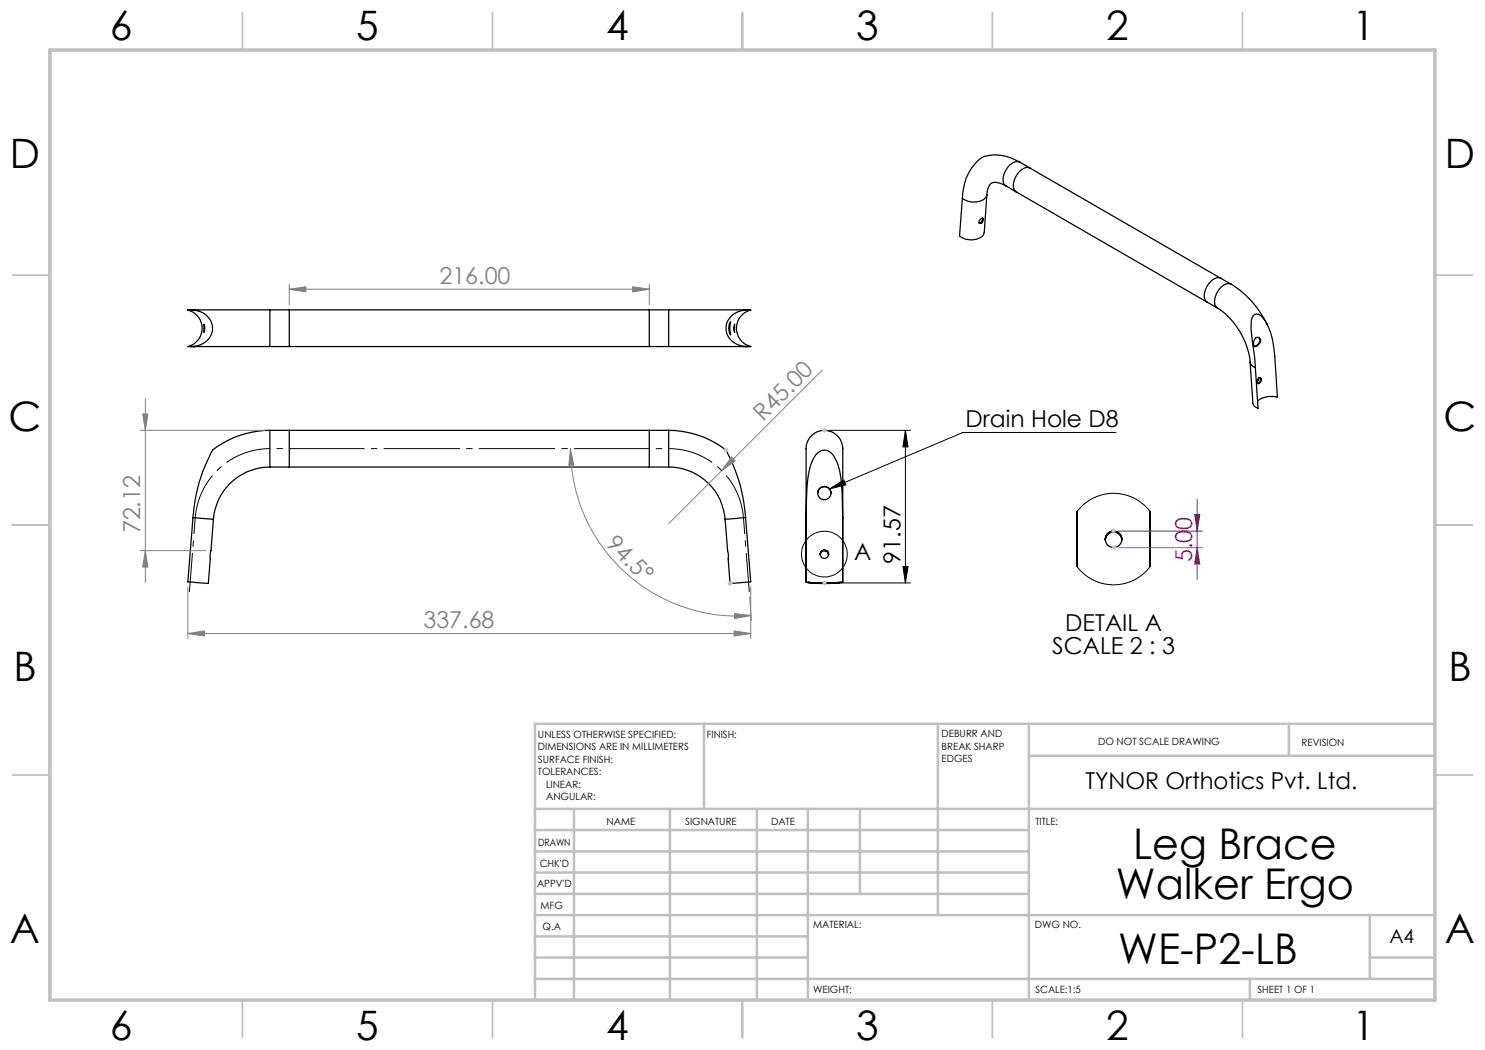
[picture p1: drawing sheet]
<svg xmlns="http://www.w3.org/2000/svg" width="297mm" height="210mm" viewBox="0 0 297 210" stroke-linecap="round" stroke-linejoin="round" font-family="sans-serif">
<g fill="none" stroke="#000" stroke-width=".25">
<path d="M197.4 38.9l-.6 7.6a2.38 2.38 0 0 1-2.7 1.5l-1.2-.2-1-.6 .6-7.6M197.4 38.9a2.38 2.38 0 0 1-2.7 1.5l-.9-.1-1.3-.7M201.2 37.2a2.99 2.99 0 0 0-3-.5 2.98 2.98 0 0 0-.8 2.2M201.2 37.2l2 1.2M203.2 38.4l38.2 22M203.9 32.4a8.7 8.7 0 0 0-7.4-.9 9.4 9.4 0 0 0-4 7.1v1M203.9 32.4a2.11 2.11 0 0 0-2.4 1.2 3.2 3.2 0 0 0-.6 3.3l.3 .3M203.9 32.4l2.1 1.2M206 33.6a2.11 2.11 0 0 0-2.5 1.2 2.91 2.91 0 0 0-.4 3.5l.1 .1M206 33.6l38.2 22.1M196.1 43.9l.4-.3a.66 .66 0 0 1 0 .7 .66 .66 0 0 1-.6 .4l-.1-.5zM196.5 43.6a.9 .9 0 0 1-.7 1"/>
<path d="M244.2 55.7a2.15 2.15 0 0 0-2.5 1.1 3.1 3.1 0 0 0-.4 3.5l.1 .1M244.2 55.7l2 1.1M246.2 56.8a19.2 19.2 0 0 1 7.3 8.1M246.2 56.8a2.15 2.15 0 0 0-2.5 1.2 3.3 3.3 0 0 0-.5 3.3l.3 .3M37.6 62a3.8 3.8 0 0 1 2.8 3.7 3.8 3.8 0 0 1-2.8 3.6h16.4M37.6 62h1M38.6 62a3.8 3.8 0 0 1 3.7 4.7 4.4 4.4 0 0 1-3.7 2.6M39 62h15M39 62h-1.4M39 62h-.4M40.8 64.8a2 2 0 0 1 0 1.7zM54 62v7.3"/>
<path d="M54 62h79.7M54 69.3h79.7M57.9 62v7.3M129.9 62v7.3M133.7 62h15M133.7 62v7.3M146.1 64.4l-.1 1.5 .1 1.1a2.73 2.73 0 0 1 0-2.6zM146.9 64.8v1.7a2.04 2.04 0 0 1 0-1.7zM148.7 62h1.4M148.7 62h.4M149.1 62a3.8 3.8 0 0 0-3.7 4.7 4.3 4.3 0 0 0 3.7 2.6M149.1 62h1"/>
<path d="M150.1 62a3.8 3.8 0 0 0-2.8 3.7 3.8 3.8 0 0 0 2.8 3.6h-16.4M241.4 60.4l2.1 1.2a15 15 0 0 1 6.5 10.9M250 72.5l.6 8.3 .2 .4 .8 .5-.5-8.2M250 72.5l.3 .5 .8 .5M251 67.7a.66 .66 0 0 1 1 0 .66 .66 0 0 1-.1 1l-.4 .5-.5 .1a1.08 1.08 0 0 1 0-1.6zM251.1 73.5l-.1-1.1a52 52 0 0 1-.7-8.2 1.14 1.14 0 0 1 .4-1.1 1.14 1.14 0 0 1 1.2-.1 6.7 6.7 0 0 1 2.3 3.9l.8 4.4 .5 8.1a4.5 4.5 0 0 0-4 .8M251.6 75.7l.3-.1a.58 .58 0 0 1 .4 .6 .58 .58 0 0 1-.6 .5h-.2l-.1-.3zM251.7 67.5a1.13 1.13 0 0 1-.8 1.7M251.7 75.6v.3l-.3 .5M252 75.6a.75 .75 0 0 1-.5 1.1M54 93.4a11.3 11.3 0 0 0-11.3 10.4M54 86.1a18.4 18.4 0 0 0-11.5 4 32.1 32.1 0 0 0-3.9 13.4"/>
<path d="M54 86.1v7.3M54 86.1h79.7M54 93.4h79.7M57.9 86.1v7.3M129.9 86.1v7.3M133.7 93.4a11.3 11.3 0 0 1 11.3 10.4M133.7 86.1a18.6 18.6 0 0 1 11.5 4 33.8 33.8 0 0 1 3.9 13.4M133.7 86.1v7.3M164.9 97.3a1.29 1.29 0 0 0-1.4 1.3M164.9 97.3a1.3 1.3 0 0 1 1.3 1.3M38.6 103.5l-1 12.9 3.4 .3h.7l1-12.9M38.6 103.5l4.1 .3"/>
<path d="M149.1 103.5l1 12.9-3.4 .3h-.7l-.3-6-.7-6.9M149.1 103.5l-4.1 .3M161.2 103.6v-12.8a3.8 3.8 0 0 1 5.3-4.4 4.2 4.2 0 0 1 2.1 4.4v12.8M161.2 103.5l.2-5.2a14.1 14.1 0 0 1 1.7-7.3 2.08 2.08 0 0 1 3.6 .1 14.5 14.5 0 0 1 1.7 7.3l.1 5.1M161.2 116.4a34.8 34.8 0 0 0 7.4 0 24 24 0 0 1-7.4 0zM161.2 103.5v12.9M161.6 116.5l2.4 .1 4.1-.1a24.7 24.7 0 0 1-6.5 0zM164 110.9a.83 .83 0 0 1 .9-.8 .83 .83 0 0 1 .8 .8M164.9 110a.83 .83 0 0 1 .8 .9M164.9 110a.81 .81 0 0 0-.9 .9M168.5 103.5v12.9M168.5 103.5l.1 .1"/>
<path d="M168.6 103.6v12.8M215.4 102.3v11M221.1 108a1.66 1.66 0 0 1 1.6-1.6 1.66 1.66 0 0 1 1.7 1.6M221.1 107.9a1.66 1.66 0 0 1 1.6-1.7 1.66 1.66 0 0 1 1.7 1.7M230 102.3v11"/>
<circle cx="164.9" cy="98.6" r="1.33"/>
<circle cx="164.9" cy="110.9" r=".83"/>
<circle cx="222.7" cy="107.9" r="1.66"/>
</g>
<path d="M215.4 102.3l1.5-1.6 1.9-1.2 1.4-.5 2-.3 2.2 .1 2 .6 2 1.2 1.6 1.7M215.4 113.3l1.2 1.3 1.8 1.3 1.9 .8 2.1 .3 2.3-.2 1.9-.7 1.7-1 1.2-1.1 .5-.7" fill="none" stroke="#000" stroke-width=".2"/>
<path d="M29.1 79.7v36.8M28 86.1h25M28.5 82.8h1.1l-.5 3.3zM28 110.1h13.2" fill="none" stroke="#808080" stroke-width=".2"/>
<g fill="none" stroke="#c0c0c0" stroke-width=".35">
<path d="M48.5 2.5v7.5M98.5 2.5v7.5M148.5 2.5v7.5M198.5 2.5v7.5M248.5 2.5v7.5M2.5 55h7.5M287 55h7.5M2.5 105h7.5M287 105h7.5M2.5 155h7.5M287 155h7.5M48.5 200v7.5"/>
<path d="M98.5 200v7.5M148.5 200v7.5M198.5 200v7.5M248.5 200v7.5"/>
</g>
<g fill="none" stroke="#c0c0c0" stroke-width=".5">
<path d="M140.8 144.8v17M187.6 144.8v38.2M205.8 144.8v55.2M205.8 151.2h81.2M257.8 144.8v6.4M287 144.8h-180v55.2M107 161.8h180M107 178.8h98.8M107 174.5h98.8M107 170.3h98.8M107 166h98.8M114.8 161.8v38.2"/>
<path d="M134 161.8v38.2M151.4 161.8v38.2M161.6 161.8v38.2M172 161.8v17M107 195.8h180M107 191.5h54.6M107 187.3h54.6M107 183h180M250 195.8v4.2M274 191.5h13M274 183v12.8"/>
</g>
<path d="M10 10h277v190h-277z" fill="none" stroke="#c0c0c0" stroke-width=".7"/>
<path d="M28.5 82.8h1.1l-.5 3.3z" fill="#808080"/>
<path d="M29.1 110.1l.5 3.3h-1.1z" fill="none" stroke="#808080" stroke-width=".2"/>
<path d="M29.1 110.1l.5 3.3h-1.1z" fill="#808080"/>
<path d="M37.6 117.4v10.3M150.1 117.4v10.3M37.6 126.7l3.3-.5v1zM37.6 126.7h112.5" fill="none" stroke="#808080" stroke-width=".2"/>
<path d="M37.6 126.7l3.3-.5v1z" fill="#808080"/>
<path d="M146.8 126.2l3.3 .5-3.3 .5z" fill="none" stroke="#808080" stroke-width=".2"/>
<path d="M146.8 126.2l3.3 .5-3.3 .5z" fill="#808080"/>
<path d="M164.5 74l-30.8 30.7M146.3 91.4l.7 .8-2.7 1.9z" fill="none" stroke="#808080" stroke-width=".2"/>
<path d="M146.3 91.4l.7 .8-2.7 1.9z" fill="#808080"/>
<path d="M114.1 89.7l.7 3.3-1 .1zM149.9 119.4l.4 4.7" fill="none" stroke="#808080" stroke-width=".2"/>
<path d="M114.1 89.7l.7 3.3-1 .1z" fill="#808080"/>
<path d="M146.9 122.7l3.3 .4-3.3 .6z" fill="none" stroke="#808080" stroke-width=".2"/>
<path d="M146.9 122.7l3.3 .4-3.3 .6z" fill="#808080"/>
<path d="M54 89.7a15 15 0 0 0-15 13.8M148.7 103.5a15 15 0 0 0-15-13.8" fill="none" stroke="#000" stroke-width=".2" stroke-dasharray="15.2 1.3 1.3 1.3" stroke-dashoffset="6" stroke-linecap="butt"/>
<path d="M57.9 57.8l3.3-.4v1zM57.9 56.9v4.1M57.9 57.8h72M129.9 56.9v4.1M114.1 89.7a33.5 33.5 0 0 0 36.1 33.4" fill="none" stroke="#808080" stroke-width=".2"/>
<path d="M144.7 90h1M144.9 89.7l.7 .7M145.2 89.5v1M145.6 89.7l-.7 .7M145.5 116.7h1M145.7 116.3l.7 .7M146 116.2v1M146.4 116.3l-.7 .7" fill="none" stroke="#c0c0c0" stroke-width=".2"/>
<path d="M57.9 89.7h72" fill="none" stroke="#000" stroke-width=".2" stroke-dasharray="15.2 1.3 1.3 1.3" stroke-dashoffset=".2" stroke-linecap="butt"/>
<path d="M37.9 118.4l1.1-14.9M149.9 118.4l-1.2-14.9" fill="none" stroke="#000" stroke-width=".2" stroke-dasharray="15.2 1.3 1.3 1.3" stroke-dashoffset="7.4" stroke-linecap="butt"/>
<path d="M54 89.7h3.9M133.7 89.7h-3.8" fill="none" stroke="#000" stroke-width=".2" stroke-dasharray="15.2 1.3 1.3 1.3" stroke-dashoffset="15.2" stroke-linecap="butt"/>
<path d="M57.9 57.8l3.3-.4v1z" fill="#808080"/>
<path d="M126.5 57.4l3.4 .4-3.4 .6z" fill="none" stroke="#808080" stroke-width=".2"/>
<path d="M126.5 57.4l3.4 .4-3.4 .6z" fill="#808080"/>
<g fill="none" stroke="#000" stroke-width=".2">
<path d="M165.9 86.1h16.2M165.9 97.8l2.9-1.8 .4 1zM181.1 86.1l.5 3.3h-1zM181.1 86.1v30.5M223.2 86.5h-30.6l-26.7 11.3M165.9 116.6h16.2M180.6 113.3h1l-.5 3.3z"/>
<circle cx="164.9" cy="110.8" r="4.6"/>
</g>
<g fill="none" stroke="#c0c0c0" stroke-width=".2">
<path d="M164.4 86.1h1M164.5 85.7l.7 .7M164.9 85.6v1M165.2 85.7l-.7 .7M164.4 116.6h1M164.5 116.2l.7 .7M164.9 116.1v1M165.2 116.2l-.7 .7M222.2 106.2h1M222.4 109.5h.9M222.4 105.8l.7 .8M222.5 109.2l.7 .7"/>
<path d="M222.7 105.7v1M222.8 109v1M223.1 105.8l-.7 .8M223.2 109.2l-.7 .7"/>
</g>
<path d="M165.9 97.8l2.9-1.8 .4 1zM181.1 86.1l.5 3.3h-1zM180.6 113.3h1l-.5 3.3z" fill="#000"/>
<path d="M239.4 99.9v16M223.7 106.2h16.8M223.9 109.5h16.6M238.9 102.9h1.1l-.6 3.3z" fill="none" stroke="#a0006e" stroke-width=".2"/>
<path d="M238.9 102.9h1.1l-.6 3.3z" fill="#a0006e"/>
<path d="M239.4 109.5l.6 3.3h-1.1z" fill="none" stroke="#a0006e" stroke-width=".2"/>
<path d="M239.4 109.5l.6 3.3h-1.1z" fill="#a0006e"/>
<g font-size="8.5">
<text x="226.6" y="171.8">Leg Brace</text>
<text x="223.2" y="179.9">Walker Ergo</text>
<text x="223.7" y="192.7">WE-P2-LB</text>
</g>
<g font-size="8.1">
<text x="22" y="8">6</text>
<text x="71.2" y="8">5</text>
<text x="121.2" y="8">4</text>
<text x="171.2" y="8">3</text>
<text x="221.2" y="8">2</text>
<text x="270.5" y="8">1</text>
<text x="2" y="33.6">D</text>
<text x="289" y="33.6">D</text>
<text x="1.7" y="86.1">C</text>
<text x="288.7" y="86.1">C</text>
<text x="2.7" y="136.1">B</text>
<text x="289.7" y="136.1">B</text>
<text x="2" y="188.6">A</text>
<text x="289" y="188.6">A</text>
<text x="22" y="208">6</text>
<text x="71.2" y="208">5</text>
<text x="121.2" y="208">4</text>
<text x="171.2" y="208">3</text>
<text x="221.2" y="208">2</text>
<text x="270.5" y="208">1</text>
</g>
<g font-size="4.7" fill="#808080">
<text x="87.9" y="56.8">216.00</text>
<text x="152.6" y="84.4" transform="rotate(-45 152.6 84.4)">R45.00</text>
<text x="28.1" y="106.7" transform="rotate(-90 28.1 106.7)">72.12</text>
<text x="121" y="109.1" transform="rotate(44 121 109.1)">94.5°</text>
<text x="84.7" y="125.7">337.68</text>
</g>
<g font-size="4.7">
<text x="193.1" y="85.5">Drain Hole D8</text>
<text x="170.9" y="112.1">A</text>
<text x="180.1" y="112.7" transform="rotate(-90 180.1 112.7)">91.57</text>
<text x="210.5" y="130.8">SCALE 2 : 3</text>
<text x="213.1" y="126.2">DETAIL A</text>
<text x="217.1" y="157.8">TYNOR Orthotics Pvt. Ltd.</text>
</g>
<text font-size="4.7" fill="#a0006e" x="238.4" y="112.5" transform="rotate(-90 238.4 112.5)">5.00</text>
<text font-size="3.9" x="277.9" y="188.5">A4</text>
<g font-size="2">
<text x="107.6" y="147.6">UNLESS OTHERWISE SPECIFIED:</text>
<text x="141.4" y="147.6">FINISH:</text>
<text x="188.3" y="147.5">DEBURR AND</text>
<text x="188.3" y="150">BREAK SHARP</text>
<text x="219.6" y="149">DO NOT SCALE DRAWING</text>
<text x="260.3" y="149.2">REVISION</text>
<text x="107.6" y="150.1">DIMENSIONS ARE IN MILLIMETERS</text>
<text x="107.6" y="152.6">SURFACE FINISH:</text>
<text x="107.6" y="155.1">TOLERANCES:</text>
<text x="188.3" y="152.5">EDGES</text>
<text x="109.2" y="157.6">LINEAR:</text>
<text x="109.2" y="160.1">ANGULAR:</text>
<text x="121.3" y="165">NAME</text>
<text x="137" y="164.9">SIGNATURE</text>
<text x="154.2" y="164.9">DATE</text>
<text x="207.1" y="164.9">TITLE:</text>
<text x="107.6" y="169.1">DRAWN</text>
<text x="107.9" y="173.3">CHK'D</text>
<text x="107.4" y="177.4">APPV'D</text>
<text x="108.1" y="181.8">MFG</text>
<text x="108.5" y="186">Q.A</text>
<text x="162.6" y="185.5">MATERIAL:</text>
<text x="207" y="185.5">DWG NO.</text>
<text x="162.6" y="198.5">WEIGHT:</text>
<text x="207.1" y="198.6">SCALE:1:5</text>
<text x="251.5" y="198.6">SHEET 1 OF 1</text>
</g>
</svg>
